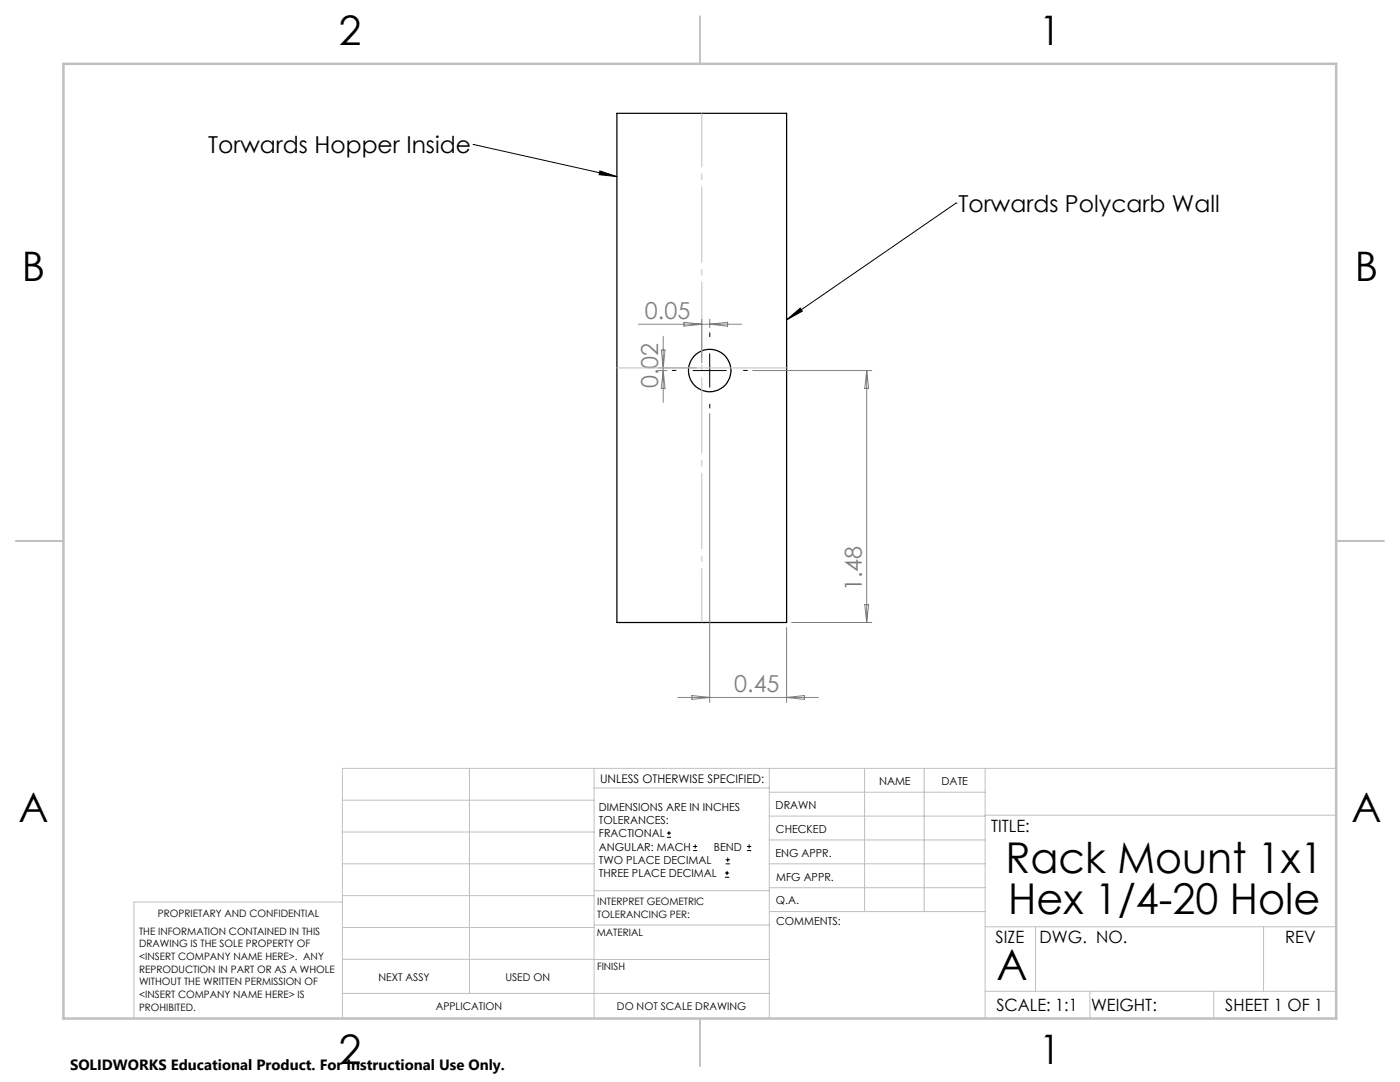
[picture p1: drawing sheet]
<svg xmlns="http://www.w3.org/2000/svg" width="279mm" height="216mm" viewBox="0 0 279 216" stroke-linecap="round" stroke-linejoin="round" font-family="sans-serif">
<g fill="none" stroke="#000" stroke-width=".25">
<path d="M123.1 22.6h33.9v101.6h-33.9z"/>
<circle cx="141.6" cy="73.9" r="4.2"/>
</g>
<g fill="none" stroke="#000" stroke-width=".2">
<path d="M94.4 28.8h.1M94.4 28.8l28.7 6.4M119.7 34.1l3.4 1.1-3.5-.3zM190.8 40.5h.1M190.8 40.5l-33.8 23.3M138.3 73.9h6.7M141.6 70.6v6.7M157 63.8l2.7-2.3 .4 .6zM133.1 167.1h.8M133.1 166.2h.8M133.5 165.8v.9M138.3 169.7h.8"/>
<path d="M138.3 168.9h.8M138.7 168.5v.8M144.7 175h.8M144.7 174.2h.8M144.8 172.4h.9M144.8 171.6h.9M145.1 173.8v.8M145.2 171.1v.9M149.1 169.7h.8M149.1 168.9h.8M149.5 168.5v.8"/>
</g>
<path d="M135 73.9h-.9M141.7 67.3v-.9M148.3 73.9h.9M141.7 80.6v.9" fill="none" stroke="#000" stroke-width=".2" stroke-dasharray="15.2 1.3 1.3 1.3" stroke-linecap="butt"/>
<path d="M140.1 22.6v101.6" fill="none" stroke="#c0c0c0" stroke-width=".2" stroke-dasharray="15.2 1.3 1.3 1.3" stroke-dashoffset="4.4" stroke-linecap="butt"/>
<g fill="none" stroke="#808080" stroke-width=".2">
<path d="M127.4 64.7h20.6M131.3 73.9h1.8M131.3 73.4h7.7M132 69.8h.7l-.3 3.6zM132.4 73.9l.3 3.6h-.7zM132.4 67.1v13.2M136.5 64.3l3.6 .4-3.6 .4zM140.1 63.7v8.7M141.6 63.7v1.7M141.6 64.7l3.6-.4v.8zM150.2 73.9h23.8M173 73.9v50.3"/>
<path d="M173 73.9l.4 3.6h-.8zM141.6 82.5v57.7M135.3 139.2h28M138.1 138.8l3.5 .4-3.5 .4zM157 125.2v15M157 139.2l3.5-.4v.8zM158 124.2h16M172.6 120.6h.8l-.4 3.6z"/>
</g>
<g fill="none" stroke="#c0c0c0" stroke-width=".2">
<path d="M123.1 73.4h33.9M68.3 159.7h50.3M93.7 153.3v44.9M118.6 153.3v49.9M118.6 157.2h34.9M153.5 153.3v49.9M153.5 158.1h43.1M172.5 153.3v28.6M184.4 153.3v28.6M196.6 153.3v49.9M266.7 153.3h-198.4v49.9M68.3 178.7h50.3"/>
<path d="M68.3 172.4h50.3M68.3 166h50.3M68.3 180h-41.6v23.2M118.6 177.7h35M153.5 167.6h43.1M153.5 162.8h43.1M153.5 172.4h43.1M153.5 177.1h43.1M196.6 162.7h70.1M68.3 198.2h85.2M68.3 191.4l85.2 .1M68.3 185.1h50.3"/>
<path d="M118.6 184.6h35M153.6 181.9h43M196.6 197.8h70.1M196.6 184.9h70.1M206.7 184.9v12.9M217.5 197.8v5.4M242.2 197.8v5.4M252.2 184.9v12.9"/>
</g>
<path d="M139.7 3.2v9.5M3.1 107.9h9.6M266.7 107.9h9.5M139.7 203.2v9.6" fill="none" stroke="#c0c0c0" stroke-width=".25"/>
<path d="M12.7 12.7h254v190.5h-254z" fill="none" stroke="#c0c0c0" stroke-width=".5"/>
<path d="M157 63.8l2.7-2.3 .4 .6zM119.7 34.1l3.4 1.1-3.5-.3z" fill="#000"/>
<g font-size="8.5">
<text x="200.7" y="174.2">Rack Mount 1x1</text>
<text x="201.2" y="182.3">Hex 1/4-20 Hole</text>
<text x="198.9" y="195.5">A</text>
</g>
<g font-size="8.1">
<text x="67.6" y="8.9">2</text>
<text x="207.3" y="8.9">1</text>
<text x="4.4" y="56.1">B</text>
<text x="270.4" y="56.1">B</text>
<text x="3.7" y="164.1">A</text>
<text x="269.7" y="164.1">A</text>
<text x="67.6" y="212.4">2</text>
<text x="207.3" y="212.4">1</text>
</g>
<g font-size="4.7">
<text x="41.5" y="30.6">Torwards Hopper Inside</text>
<text x="191.3" y="42.3">Torwards Polycarb Wall</text>
</g>
<g font-size="4.7" fill="#808080">
<text x="128.7" y="63.7">0.05</text>
<text x="131.4" y="77.4" transform="rotate(-90 131.4 77.4)">0.02</text>
<text x="172" y="117.9" transform="rotate(-90 172 117.9)">1.48</text>
<text x="146.5" y="138.1">0.45</text>
</g>
<g font-size="3.4">
<text x="197.8" y="166">TITLE:</text>
<text x="198.7" y="188.1">SIZE</text>
<text x="207.5" y="188.1">DWG. NO.</text>
<text x="256.5" y="188.2">REV</text>
<text x="198.8" y="201.7">SCALE: 1:1</text>
<text x="217.7" y="201.8">WEIGHT:</text>
<text x="244.5" y="201.7">SHEET 1 OF 1</text>
</g>
<text font-size="3" x="14" y="213.5">SOLIDWORKS Educational Product. For Instructional Use Only.</text>
<text font-size="2.4" x="119.8" y="156.2">UNLESS OTHERWISE SPECIFIED:</text>
<g font-size="2.2">
<text x="119.5" y="161.8">DIMENSIONS ARE IN INCHES</text>
<text x="154.8" y="161.4">DRAWN</text>
<text x="175.4" y="156.6">NAME</text>
<text x="187.9" y="156.7">DATE</text>
<text x="119.5" y="164.4">TOLERANCES:</text>
<text x="119.5" y="167.1">FRACTIONAL</text>
<text x="154.9" y="166.3">CHECKED</text>
<text x="119.5" y="169.7">ANGULAR: MACH</text>
<text x="119.5" y="172.4">TWO PLACE DECIMAL</text>
<text x="142.5" y="169.7">BEND</text>
<text x="154.8" y="170.9">ENG APPR.</text>
<text x="119.5" y="175">THREE PLACE DECIMAL</text>
<text x="154.9" y="175.7">MFG APPR.</text>
<text x="154.9" y="180.4">Q.A.</text>
<text x="154.9" y="184.6">COMMENTS:</text>
</g>
<g font-size="2.1">
<text x="75.5" y="195.7">NEXT ASSY</text>
<text x="100.9" y="195.7">USED ON</text>
<text x="86.9" y="201.5">APPLICATION</text>
<text x="123.1" y="201.6">DO NOT SCALE DRAWING</text>
</g>
<g font-size="2">
<text x="31.5" y="182.9">PROPRIETARY AND CONFIDENTIAL</text>
<text x="119.2" y="180.6">INTERPRET GEOMETRIC</text>
<text x="119.2" y="183.1">TOLERANCING PER:</text>
<text x="27.8" y="186.5">THE INFORMATION CONTAINED IN THIS</text>
<text x="27.8" y="189">DRAWING IS THE SOLE PROPERTY OF</text>
<text x="27.8" y="191.6">&lt;INSERT COMPANY NAME HERE&gt;. ANY</text>
<text x="119.1" y="186.7">MATERIAL</text>
<text x="27.8" y="194.1">REPRODUCTION IN PART OR AS A WHOLE</text>
<text x="27.8" y="196.6">WITHOUT THE WRITTEN PERMISSION OF</text>
<text x="119.1" y="193.5">FINISH</text>
<text x="27.8" y="199.1">&lt;INSERT COMPANY NAME HERE&gt; IS</text>
<text x="27.8" y="201.7">PROHIBITED.</text>
</g>
</svg>
